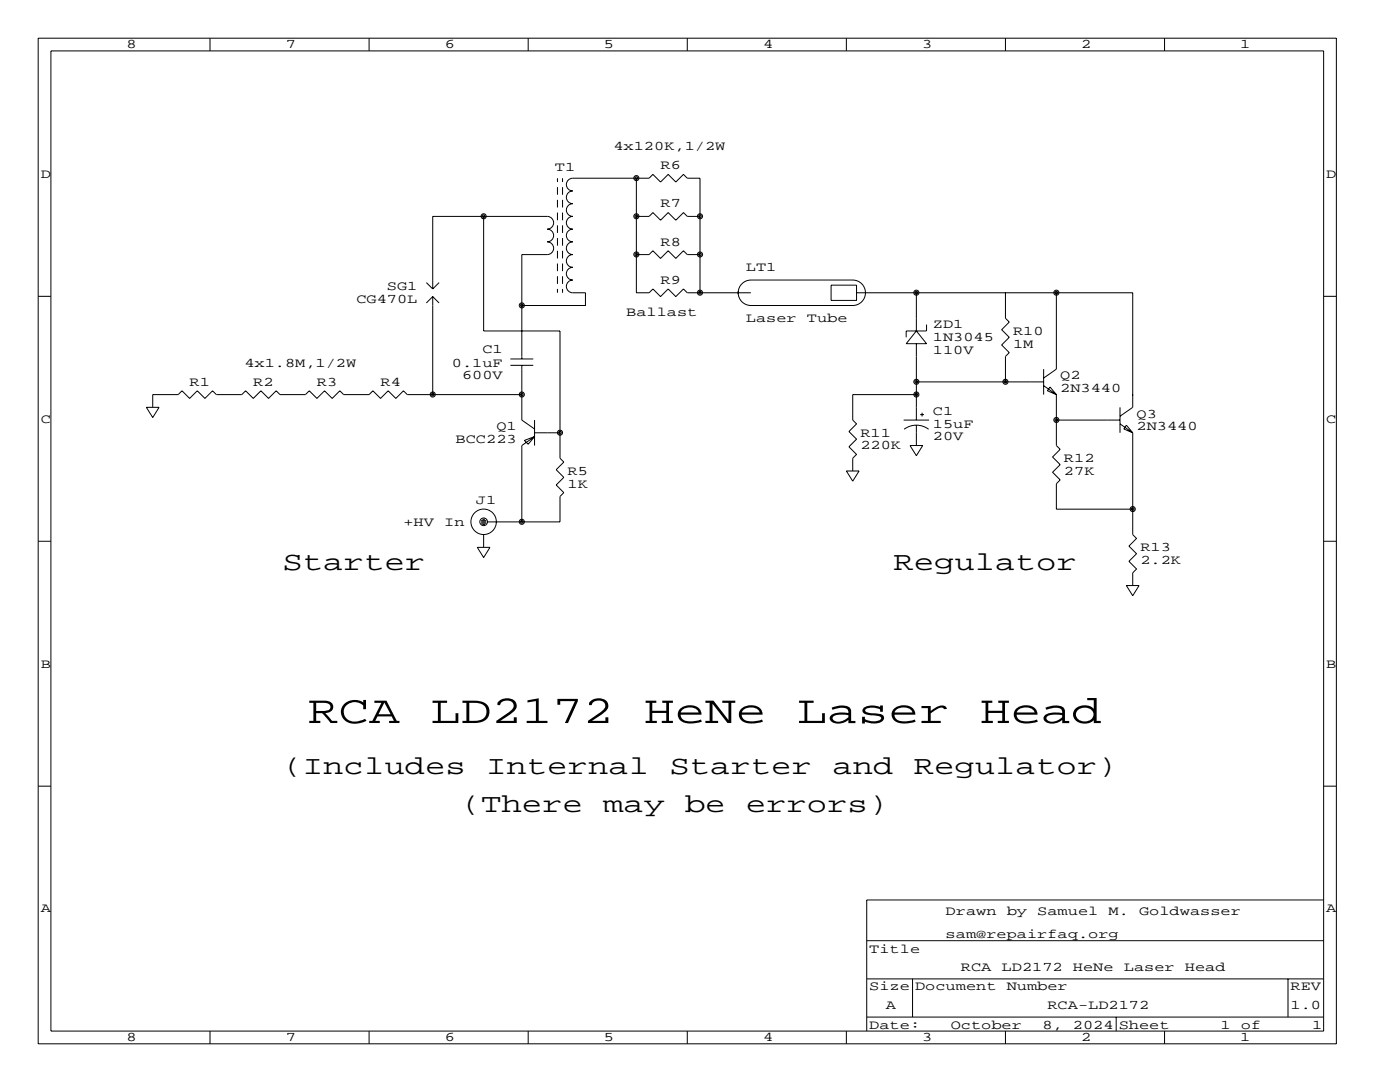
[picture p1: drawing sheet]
<svg xmlns="http://www.w3.org/2000/svg" width="279mm" height="216mm" viewBox="0 0 279 216" stroke-linecap="round" stroke-linejoin="round" font-family="sans-serif">
<g fill="none" stroke="#000" stroke-width=".2">
<path d="M7.6 7.6h259.1v200.7h-259.1zM10.2 10.2h254v195.5h-254zM41.9 7.6v2.6M73.7 7.6v2.6M105.4 7.6v2.6M137.2 7.6v2.6M168.9 7.6v2.6M200.7 7.6v2.6M232.4 7.6v2.6M111.3 35.6v.7M111.3 37.3v1.6M111.3 39.9v1.5"/>
<path d="M112.3 35.6v.7M112.3 37.3v1.6M112.3 39.9v1.5M127 35.6v22.8h2.5l.8-.7 1.5 1.5 1.5-1.5 1.6 1.5 1.5-1.5 .8 .7h12.7M7.6 59.1h2.6M85.1 56.4l1.3 1.3M86.4 57.7v-14.5h22.8a1.27 1.27 0 0 1 1.3 1.3 1.27 1.27 0 0 1-1.3 1.2 1.27 1.27 0 0 1 1.3 1.3 1.27 1.27 0 0 1-1.3 1.3 1.27 1.27 0 0 1 1.3 1.2 1.27 1.27 0 0 1-1.3 1.3h-5.1v20.8M86.4 59.2v19.5M86.4 59.2l-1.3 1.3M86.4 59.2l1.2 1.3M87.6 56.4l-1.2 1.3M96.5 43.2v22.8h15.3v25.4l.7 .8-1.5 1.5 1.5 1.5-1.5 1.6 1.5 1.5-.7 .8v5h-14.5"/>
<path d="M111.3 42.4v1.5M111.3 45v1.5M111.3 47.5v1.5M111.3 50v1.6M111.3 52.6v1.5M111.3 55.1v1.5M111.3 57.7v.7M112.3 42.4v1.5M112.3 45v1.5M112.3 47.5v1.5M112.3 50v1.6M112.3 52.6v1.5"/>
<path d="M112.3 55.1v1.5M112.3 57.7v.7M127 43.2h2.5l.8-.8 1.5 1.5 1.5-1.5 1.6 1.5 1.5-1.5 .8 .8h2.5M127 50.8h2.5l.8-.8 1.5 1.6 1.5-1.6 1.6 1.6 1.5-1.6 .8 .8h2.5M139.7 58.4v-22.8h-2.5l-.8-.8-1.5 1.5-1.6-1.5-1.5 1.5-1.5-1.5-.8 .8h-15.2a1.27 1.27 0 0 0-1.3 1.2 1.27 1.27 0 0 0 1.3 1.3 1.27 1.27 0 0 0-1.3 1.3 1.27 1.27 0 0 0 1.3 1.2 1.27 1.27 0 0 0-1.3 1.3 1.27 1.27 0 0 0 1.3 1.3 1.27 1.27 0 0 0-1.3 1.3 1.27 1.27 0 0 0 1.3 1.2 1.27 1.27 0 0 0-1.3 1.3 1.27 1.27 0 0 0 1.3 1.3 1.27 1.27 0 0 0-1.3 1.2 1.27 1.27 0 0 0 1.3 1.3 1.27 1.27 0 0 0-1.3 1.3 1.27 1.27 0 0 0 1.3 1.2 1.27 1.27 0 0 0-1.3 1.3 1.27 1.27 0 0 0 1.3 1.3 1.27 1.27 0 0 0-1.3 1.2 1.27 1.27 0 0 0 1.3 1.3h2.5v2.6h-12.7M147.3 58.2v.5M148.3 56.4l1-.5h.6h20.3a2.54 2.54 0 0 1 2.5 2.5 2.54 2.54 0 0 1-2.5 2.6h-20.3a2.54 2.54 0 0 1-2.4-1.7 2.54 2.54 0 0 1 .8-2.9zM165.9 56.9h5v3h-5zM170.9 58.4h55.2v22.9l-2.6 1.8M182.9 58.4v7.6M200.7 58.4h.1M200.7 58.4v5.1l.7 .8-1.5 1.5 1.5 1.5-1.5 1.5 1.5 1.6-.7 .7v5.1"/>
<path d="M210.8 58.4v15.3l-2.5 1.7M264.2 59.1h2.5M101.9 72.9h4.5M101.9 71.6h4.5M104.1 78.7h-22.8l-.8-.7-1.5 1.5-1.5-1.5-1.6 1.5-1.5-1.5-.7 .7h-5.1l-.8-.7-1.5 1.5-1.5-1.5-1.6 1.5-1.5-1.5-.7 .7h-5.1l-.8-.7-1.5 1.5-1.5-1.5-1.6 1.5-1.5-1.5-.7 .7h-5.1l-.8-.7-1.5 1.5-1.5-1.5-1.6 1.5-1.5-1.5-.7 .7h-5.1v2.6M104.1 72.9v10.9l2.6 1.8M182.9 68.6v15.2M182.9 78.7h-12.7v5.1l.7 .8-1.5 1.5 1.5 1.5-1.5 1.6 1.5 1.5-.7 .7v2.6M182.9 66l2 2.6h-4.1zM182.9 76.2h25.4M184.9 64.8v1.2h-4.1v1.3M200.7 76.2h.1"/>
<path d="M208.3 73.7v5M208.3 77l2.5 1.7M209.5 77.2l1.3 1.5-1.8-.7zM210.8 78.7v10.2l.8 .8-1.5 1.5 1.5 1.5-1.5 1.5 1.5 1.6-.8 .7v5.1h15.3M226.1 78.7h.1M29.2 81.3h2.5l-1.2 2zM104.6 87.9l2.1-.8-1.3 1.5zM106.7 83.8v5.1M106.7 86.4h5.1M106.7 87.1l-2.6 1.8v15.2M168.9 94h2.5l-1.2 2zM180.3 83.8h5.1"/>
<path d="M180.4 85.7a4.1 4.1 0 0 1 4.9 0M181.6 88.9h2.5l-1.2 2zM182.9 84.8v4.1M183.6 82.7h.8M184 82.3v.8M210.8 83.8h.1M210.8 83.8h12.7M223.5 81.3v5.1M223.5 84.6l2.6 1.8M224.8 84.8l1.3 1.6-1.8-.8zM226.1 86.4v20.3l.7 .7-1.5 1.6 1.5 1.5-1.5 1.5 1.5 1.5-.7 .8v2.5M7.6 108h2.6"/>
<path d="M95.2 109.2h2.6l-1.3 2.1zM96 104.1h1M96 103.9h1M96 104.4h1M96.3 103.6h.5M96.3 104.6h.5M96.5 106.7v2.5M224.8 116.8h2.5l-1.2 2.1zM264.2 108h2.5M7.6 156.9h2.6M264.2 156.9h2.5M264.2 179.6h-91.2v26.1"/>
<path d="M173 195.3h91.2M173 187.7h91.2M182.1 195.3v7.6M257 195.3v7.6M41.9 205.7v2.6M73.7 205.7v2.6M105.4 205.7v2.6M137.2 205.7v2.6M168.9 205.7v2.6M173 202.9h91.2M200.7 205.7v2.6M222.8 202.9v2.8"/>
<path d="M232.4 205.7v2.6"/>
<circle cx="127" cy="35.5" r=".51"/>
<circle cx="127" cy="35.5" r=".25"/>
<circle cx="96.5" cy="43.2" r=".51"/>
<circle cx="96.5" cy="43.2" r=".25"/>
<circle cx="127" cy="50.8" r=".51"/>
<circle cx="127" cy="43.2" r=".51"/>
<circle cx="127" cy="50.8" r=".25"/>
<circle cx="127" cy="43.2" r=".25"/>
<circle cx="139.7" cy="50.8" r=".51"/>
<circle cx="139.7" cy="43.2" r=".51"/>
<circle cx="139.7" cy="58.4" r=".51"/>
<circle cx="139.7" cy="50.8" r=".25"/>
<circle cx="139.7" cy="43.2" r=".25"/>
<circle cx="139.7" cy="58.4" r=".25"/>
<circle cx="182.9" cy="58.4" r=".51"/>
<circle cx="182.9" cy="58.4" r=".25"/>
<circle cx="210.8" cy="58.4" r=".51"/>
<circle cx="210.8" cy="58.4" r=".25"/>
<circle cx="86.4" cy="78.7" r=".51"/>
<circle cx="86.4" cy="78.7" r=".25"/>
<circle cx="104.1" cy="78.7" r=".51"/>
<circle cx="104.1" cy="60.9" r=".51"/>
<circle cx="104.1" cy="78.7" r=".25"/>
<circle cx="104.1" cy="60.9" r=".25"/>
<circle cx="182.9" cy="78.7" r=".51"/>
<circle cx="182.9" cy="76.2" r=".51"/>
<circle cx="182.9" cy="76.2" r=".25"/>
<circle cx="182.9" cy="78.7" r=".25"/>
<circle cx="200.7" cy="76.2" r=".51"/>
<circle cx="200.7" cy="76.2" r=".25"/>
<circle cx="111.8" cy="86.3" r=".51"/>
<circle cx="111.8" cy="86.3" r=".25"/>
<circle cx="210.8" cy="83.8" r=".51"/>
<circle cx="210.8" cy="83.8" r=".25"/>
<circle cx="96.5" cy="104.1" r="2.54"/>
<circle cx="96.5" cy="104.1" r=".76"/>
<circle cx="104.1" cy="104.1" r=".51"/>
<circle cx="104.1" cy="104.1" r=".25"/>
<circle cx="226.1" cy="101.6" r=".51"/>
<circle cx="226.1" cy="101.6" r=".25"/>
</g>
<g font-size="7.9">
<text x="61.5" y="144.3">RCA</text>
<text x="85.9" y="144.3">LD2172</text>
<text x="128.5" y="144.3">HeNe</text>
<text x="159" y="144.3">Laser</text>
<text x="195.6" y="144.3">Head</text>
</g>
<g font-size="5.3">
<text x="56.4" y="113.8">Starter</text>
<text x="178.3" y="113.8">Regulator</text>
<text x="56.4" y="154.4">(Includes</text>
<text x="97" y="154.4">Internal</text>
<text x="133.6" y="154.4">Starter</text>
<text x="166.1" y="154.4">and</text>
<text x="182.4" y="154.4">Regulator)</text>
<text x="91.9" y="162.1">(There</text>
<text x="120.4" y="162.1">may</text>
<text x="136.7" y="162.1">be</text>
<text x="148.8" y="162.1">errors)</text>
</g>
<g font-size="2.6">
<text x="25.3" y="9.7">8</text>
<text x="57" y="9.7">7</text>
<text x="88.8" y="9.7">6</text>
<text x="120.5" y="9.7">5</text>
<text x="152.3" y="9.7">4</text>
<text x="184" y="9.7">3</text>
<text x="215.8" y="9.7">2</text>
<text x="247.5" y="9.7">1</text>
<text x="122.4" y="30">4x120K,1/2W</text>
<text x="8.1" y="35.5">D</text>
<text x="110.7" y="34">T1</text>
<text x="131.8" y="33.8">R6</text>
<text x="264.7" y="35.5">D</text>
<text x="131.8" y="41.4">R7</text>
<text x="131.8" y="49">R8</text>
<text x="77.2" y="57.9">SG1</text>
<text x="131.8" y="56.6">R9</text>
<text x="148.8" y="54.1">LT1</text>
<text x="71.1" y="60.5">CG470L</text>
<text x="125" y="63">Ballast</text>
<text x="148.8" y="64.3">Laser</text>
<text x="161" y="64.3">Tube</text>
<text x="186.2" y="65.5">ZD1</text>
<text x="96.3" y="70.4">C1</text>
<text x="186.2" y="68.1">1N3045</text>
<text x="186.2" y="70.6">110V</text>
<text x="202.2" y="66.8">R10</text>
<text x="202.2" y="69.3">1M</text>
<text x="37.8" y="77">R1</text>
<text x="48.8" y="73.2">4x1.8M,1/2W</text>
<text x="50.5" y="77">R2</text>
<text x="63.2" y="77">R3</text>
<text x="75.9" y="77">R4</text>
<text x="90.2" y="73.2">0.1uF</text>
<text x="92.2" y="75.7">600V</text>
<text x="211.6" y="75.7">Q2</text>
<text x="186.2" y="82.8">C1</text>
<text x="211.6" y="78.2">2N3440</text>
<text x="226.8" y="83.3">Q3</text>
<text x="8.1" y="84.3">C</text>
<text x="90.9" y="88.4">BCC223</text>
<text x="99.1" y="85.9">Q1</text>
<text x="171.7" y="87.1">R11</text>
<text x="171.7" y="89.7">220K</text>
<text x="186.2" y="85.3">15uF</text>
<text x="186.2" y="87.9">20V</text>
<text x="226.8" y="85.9">2N3440</text>
<text x="264.7" y="84.3">C</text>
<text x="113.3" y="94.7">R5</text>
<text x="212.3" y="92.2">R12</text>
<text x="212.3" y="94.7">27K</text>
<text x="95" y="100.6">J1</text>
<text x="113.3" y="97.3">1K</text>
<text x="80.5" y="104.9">+HV</text>
<text x="88.6" y="104.9">In</text>
<text x="227.6" y="110">R13</text>
<text x="227.6" y="112.5">2.2K</text>
<text x="8.1" y="133.2">B</text>
<text x="264.7" y="133.2">B</text>
<text x="8.1" y="182.1">A</text>
<text x="188.7" y="182.6">Drawn</text>
<text x="200.9" y="182.6">by</text>
<text x="207" y="182.6">Samuel</text>
<text x="221.2" y="182.6">M.</text>
<text x="227.3" y="182.6">Goldwasser</text>
<text x="264.7" y="182.1">A</text>
<text x="173.5" y="190.2">Title</text>
<text x="188.7" y="187.2">sam@repairfaq.org</text>
<text x="173.5" y="197.6">Size Document</text>
<text x="191.8" y="193.8">RCA</text>
<text x="199.9" y="193.8">LD2172</text>
<text x="200.9" y="197.6">Number</text>
<text x="214.1" y="193.8">HeNe</text>
<text x="224.3" y="193.8">Laser</text>
<text x="236.5" y="193.8">Head</text>
<text x="257.6" y="197.6">REV</text>
<text x="176.8" y="201.4">A</text>
<text x="209" y="201.4">RCA-LD2172</text>
<text x="257.6" y="201.4">1.0</text>
<text x="25.3" y="207.8">8</text>
<text x="57" y="207.8">7</text>
<text x="88.8" y="207.8">6</text>
<text x="120.5" y="207.8">5</text>
<text x="152.3" y="207.8">4</text>
<text x="173.5" y="205.2">Date:</text>
<text x="184" y="207.8">3</text>
<text x="189.7" y="205.2">October</text>
<text x="208" y="205.2">8,</text>
<text x="214.1" y="205.2">2024 Sheet</text>
<text x="215.8" y="207.8">2</text>
<text x="243.6" y="205.2">1</text>
<text x="247.5" y="207.8">1</text>
<text x="247.7" y="205.2">of</text>
<text x="261.9" y="205.2">1</text>
</g>
</svg>
